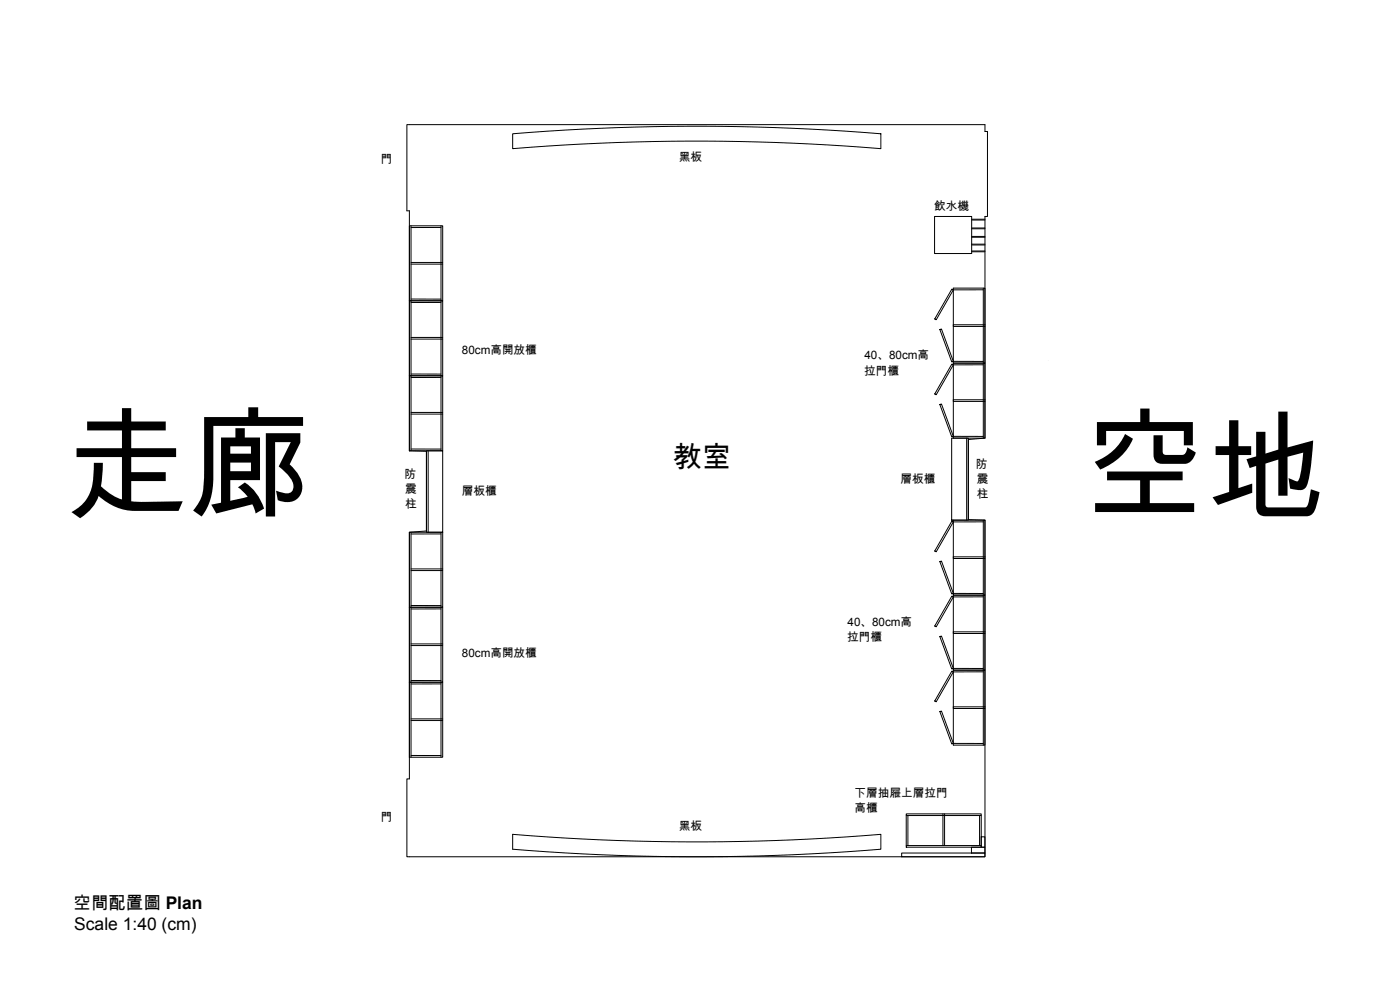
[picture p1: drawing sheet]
<svg xmlns="http://www.w3.org/2000/svg" width="420mm" height="297mm" viewBox="0 0 420 297" stroke-linecap="round" stroke-linejoin="round" font-family="sans-serif">
<!-- layer: 0 -->
<g fill="none" stroke="#000" stroke-width=".3">
<path d="M122.1 37.4h173.5v2.1h.8v25.4h-.8v66.6l-5 .4v24l5 .2v101h-173.5v-23.4h.8v-74l5.1-.4v-23.9l-5.1-.1v-72h-.8zM153.9 40.1a673.5 673.5 0 0 1 110.5 0v4.5a673.5 673.5 0 0 0-110.5 0zM122.9 67.8h10v22.5h-10zM123.4 67.8v67.5M123.4 78.7h9.5M123.4 79.2h9.5M132.4 67.8v67.5M132.4 68.2l-9 .1M280.5 64.9h11.1v11.2h-11.1zM291.6 65.8h4M291.6 66h4M291.6 75.3h4"/>
<path d="M291.6 75.5h4M291.6 70.9h4M291.6 71.2h4M291.6 73.3h4M291.6 73.5h4M291.6 68.4h4M291.6 68.6h4M122.9 90.3h10v22.5h-10zM123.4 89.7l9 .1M132.4 90.7l-9 .1M282.1 98.9l.4-.2 3.6 9.7-.5 .2zM285.7 86.7l.4 .3-5.1 9-.5-.3z"/>
<path d="M286.1 86.5h9.5v22.5h-9.5v22.5h9.5v-22.5h-9.5zM295.1 86.5v45M295.1 86.9l-9 .1M295.6 97.4h-9.5v.5h9.5M122.9 112.8h10v22.5h-10zM123.4 112.2h9M123.4 101.2h9.5M123.4 101.7h9.5M132.4 113.2l-9 .1M285.7 109.2l.4 .3-5.1 9-.5-.3zM286.1 108.4h9M295.1 109.4l-9 .1"/>
<path d="M295.6 119.9h-9.5v.5h9.5M123.4 134.7h9M123.4 123.7h9.5M123.4 124.2h9.5M128 135.3h4.9v24.4h-4.9zM128.5 135.3v24.4M282.1 121.4l.4-.2 3.6 9.7-.5 .2zM285.6 131.5h5v24.6h-5zM286.1 130.9h9M290.1 131.5v24.6M122.9 159.7h10v22.5h-10zM123.4 159.7v67.5"/>
<path d="M132.4 159.7v67.5M285.6 156.1h10v22.5h-9.5v.5M285.7 156.3l.4 .3-5.1 9-.5-.3zM286.1 156.6v22h9.5v22.5h-9.5v.5M286.1 156.1v.5M295.1 156.1v67.5M295.1 156.6h-9M123.4 170.7h9.5M123.4 171.2h9.5M132.4 160.2h-9M282.1 168.5l.4-.2 3.6 9.8-.5 .1zM285.7 178.8l.4 .3-5.1 9-.5-.3z"/>
<path d="M286.1 179.1v22h9.5v22.5h-9.5v-22M286.1 178.1h9M295.1 179.1h-9M295.6 167.1h-9.5v.5h9.5M122.9 182.2h10v22.5h-10zM123.4 181.7h9M123.4 193.2h9.5M123.4 193.7h9.5M132.4 182.7h-9M282.1 191l.4-.2 3.6 9.8-.5 .1zM295.6 189.6h-9.5v.5h9.5M122.9 204.7h10v22.5h-10z"/>
<path d="M123.4 204.2h9M123.4 215.7h9.5M123.4 216.2h9.5M132.4 205.2h-9M282.1 213.5l.4-.2 3.6 9.8-.5 .1zM285.7 201.3l.4 .3-5.1 9-.5-.3zM286.1 200.6h9M295.1 201.6h-9M295.6 212.1h-9.5v.5h9.5M123.4 226.7h9M286.1 223.1h9M153.9 250.3a673.5 673.5 0 0 0 110.5 0v4.5a673.5 673.5 0 0 1-110.5 0z"/>
<path d="M270.6 255.9h25v1.2h-25zM272 244.2h22.5v10h-22.5zM272 244.7h22.5M272 253.7h22.5M272.5 244.7v9M283 244.2v9.5M283.5 244.2v9.5M291.5 254.2h4.1v1.7h-4.1zM294 244.7v9M294.5 251.1h1.1v3.1h-1.1z"/>
</g>
<g font-size="36.5">
<text x="19.8" y="152.8">走廊</text>
<text x="325.3" y="153">空地</text>
</g>
<text font-size="8.7" x="202" y="140.2">教室</text>
<g font-size="5.2">
<text x="22.1" y="272.6">空間配置圖 Plan</text>
<text x="22.3" y="279">Scale 1:40 (cm)</text>
</g>
<g font-size="3.5">
<text x="114.3" y="49">門</text>
<text x="203.7" y="48.2">黑板</text>
<text x="280.4" y="63">飲水機</text>
<text x="138.6" y="106.3">80cm高開放櫃</text>
<text x="259.4" y="107.8">40、80cm高</text>
<text x="259.3" y="112.4">拉門櫃</text>
<text x="121.4" y="143.4">防</text>
<text x="292.9" y="140.4">防</text>
<text x="121.6" y="147.8">震</text>
<text x="138.6" y="148.4">層板櫃</text>
<text x="270.3" y="144.9">層板櫃</text>
<text x="293.1" y="149.4">柱</text>
<text x="293.1" y="144.9">震</text>
<text x="121.6" y="152.4">柱</text>
<text x="254.4" y="187.7">40、80cm高</text>
<text x="138.6" y="197.1">80cm高開放櫃</text>
<text x="254.3" y="192.3">拉門櫃</text>
<text x="256.5" y="239.1">下層抽屜上層拉門</text>
<text x="256.4" y="243.7">高櫃</text>
<text x="114.3" y="246.3">門</text>
<text x="203.7" y="249.1">黑板</text>
</g>
</svg>
